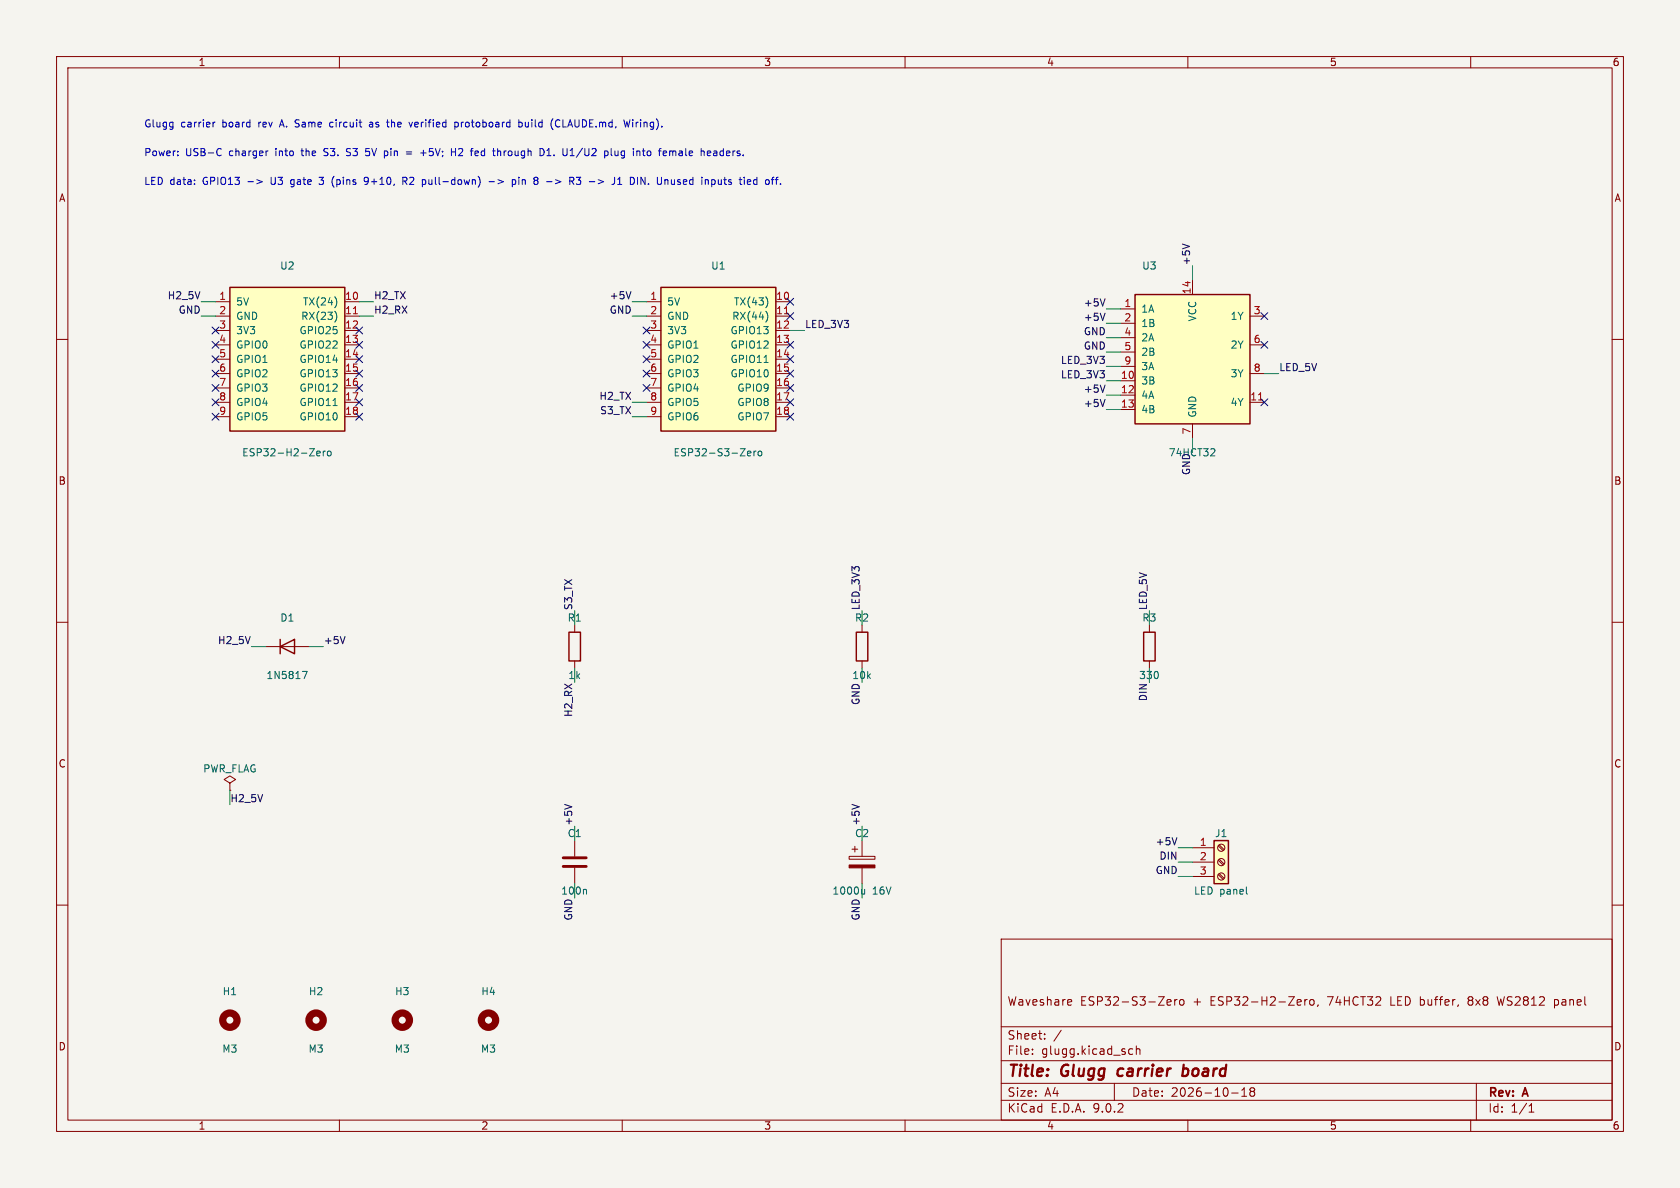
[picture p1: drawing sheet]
(kicad_sch (version 20250114) (generator "eeschema") (generator_version "9.0") (paper "A4")
(title_block (title "Glugg carrier board") (date "2026-10-18") (rev "A") (comment 1 "Waveshare ESP32-S3-Zero + ESP32-H2-Zero, 74HCT32 LED buffer, 8x8 WS2812 panel"))
(lib_symbols
(symbol "glugg:ESP32-S3-Zero" (pin_names (offset 1.016)) (exclude_from_sim no) (in_bom yes) (on_board yes)
 (property "Reference" "U" (at 0 15.24 0) (effects (font (size 1.27 1.27))))
 (property "Value" "ESP32-S3-Zero" (at 0 -15.24 0) (effects (font (size 1.27 1.27))))
 (property "Footprint" "glugg:Waveshare_Zero_Socketed" (at 0 0 0) (effects (font (size 1.27 1.27)) (hide yes)))
 (property "Datasheet" "https://www.waveshare.com/wiki/ESP32-S3-Zero" (at 0 0 0) (effects (font (size 1.27 1.27)) (hide yes)))
 (property "Description" "Waveshare ESP32-S3-Zero-N8R8; pins numbered from the USB-C end, left column 1-9, right 10-18" (at 0 0 0) (effects (font (size 1.27 1.27)) (hide yes)))
 (symbol "ESP32-S3-Zero_0_1" (rectangle (start -10.16 12.7) (end 10.16 -12.7) (stroke (width 0.254) (type default)) (fill (type background))))
 (symbol "ESP32-S3-Zero_1_1" (pin power_out line (at -12.7 10.16 0) (length 2.54) (name "5V" (effects (font (size 1.27 1.27)))) (number "1" (effects (font (size 1.27 1.27))))) (pin power_out line (at -12.7 7.62 0) (length 2.54) (name "GND" (effects (font (size 1.27 1.27)))) (number "2" (effects (font (size 1.27 1.27))))) (pin power_out line (at -12.7 5.08 0) (length 2.54) (name "3V3" (effects (font (size 1.27 1.27)))) (number "3" (effects (font (size 1.27 1.27))))) (pin bidirectional line (at -12.7 2.54 0) (length 2.54) (name "GPIO1" (effects (font (size 1.27 1.27)))) (number "4" (effects (font (size 1.27 1.27))))) (pin bidirectional line (at -12.7 0 0) (length 2.54) (name "GPIO2" (effects (font (size 1.27 1.27)))) (number "5" (effects (font (size 1.27 1.27))))) (pin bidirectional line (at -12.7 -2.54 0) (length 2.54) (name "GPIO3" (effects (font (size 1.27 1.27)))) (number "6" (effects (font (size 1.27 1.27))))) (pin bidirectional line (at -12.7 -5.08 0) (length 2.54) (name "GPIO4" (effects (font (size 1.27 1.27)))) (number "7" (effects (font (size 1.27 1.27))))) (pin bidirectional line (at -12.7 -7.62 0) (length 2.54) (name "GPIO5" (effects (font (size 1.27 1.27)))) (number "8" (effects (font (size 1.27 1.27))))) (pin bidirectional line (at -12.7 -10.16 0) (length 2.54) (name "GPIO6" (effects (font (size 1.27 1.27)))) (number "9" (effects (font (size 1.27 1.27))))) (pin bidirectional line (at 12.7 10.16 180) (length 2.54) (name "TX(43)" (effects (font (size 1.27 1.27)))) (number "10" (effects (font (size 1.27 1.27))))) (pin bidirectional line (at 12.7 7.62 180) (length 2.54) (name "RX(44)" (effects (font (size 1.27 1.27)))) (number "11" (effects (font (size 1.27 1.27))))) (pin bidirectional line (at 12.7 5.08 180) (length 2.54) (name "GPIO13" (effects (font (size 1.27 1.27)))) (number "12" (effects (font (size 1.27 1.27))))) (pin bidirectional line (at 12.7 2.54 180) (length 2.54) (name "GPIO12" (effects (font (size 1.27 1.27)))) (number "13" (effects (font (size 1.27 1.27))))) (pin bidirectional line (at 12.7 0 180) (length 2.54) (name "GPIO11" (effects (font (size 1.27 1.27)))) (number "14" (effects (font (size 1.27 1.27))))) (pin bidirectional line (at 12.7 -2.54 180) (length 2.54) (name "GPIO10" (effects (font (size 1.27 1.27)))) (number "15" (effects (font (size 1.27 1.27))))) (pin bidirectional line (at 12.7 -5.08 180) (length 2.54) (name "GPIO9" (effects (font (size 1.27 1.27)))) (number "16" (effects (font (size 1.27 1.27))))) (pin bidirectional line (at 12.7 -7.62 180) (length 2.54) (name "GPIO8" (effects (font (size 1.27 1.27)))) (number "17" (effects (font (size 1.27 1.27))))) (pin bidirectional line (at 12.7 -10.16 180) (length 2.54) (name "GPIO7" (effects (font (size 1.27 1.27)))) (number "18" (effects (font (size 1.27 1.27)))))))
(symbol "glugg:ESP32-H2-Zero" (pin_names (offset 1.016)) (exclude_from_sim no) (in_bom yes) (on_board yes)
 (property "Reference" "U" (at 0 15.24 0) (effects (font (size 1.27 1.27))))
 (property "Value" "ESP32-H2-Zero" (at 0 -15.24 0) (effects (font (size 1.27 1.27))))
 (property "Footprint" "glugg:Waveshare_Zero_Socketed" (at 0 0 0) (effects (font (size 1.27 1.27)) (hide yes)))
 (property "Datasheet" "https://www.waveshare.com/wiki/ESP32-H2-Zero" (at 0 0 0) (effects (font (size 1.27 1.27)) (hide yes)))
 (property "Description" "Waveshare ESP32-H2-Zero; pins numbered from the USB-C end, left column 1-9, right 10-18" (at 0 0 0) (effects (font (size 1.27 1.27)) (hide yes)))
 (symbol "ESP32-H2-Zero_0_1" (rectangle (start -10.16 12.7) (end 10.16 -12.7) (stroke (width 0.254) (type default)) (fill (type background))))
 (symbol "ESP32-H2-Zero_1_1" (pin power_in line (at -12.7 10.16 0) (length 2.54) (name "5V" (effects (font (size 1.27 1.27)))) (number "1" (effects (font (size 1.27 1.27))))) (pin power_in line (at -12.7 7.62 0) (length 2.54) (name "GND" (effects (font (size 1.27 1.27)))) (number "2" (effects (font (size 1.27 1.27))))) (pin power_out line (at -12.7 5.08 0) (length 2.54) (name "3V3" (effects (font (size 1.27 1.27)))) (number "3" (effects (font (size 1.27 1.27))))) (pin bidirectional line (at -12.7 2.54 0) (length 2.54) (name "GPIO0" (effects (font (size 1.27 1.27)))) (number "4" (effects (font (size 1.27 1.27))))) (pin bidirectional line (at -12.7 0 0) (length 2.54) (name "GPIO1" (effects (font (size 1.27 1.27)))) (number "5" (effects (font (size 1.27 1.27))))) (pin bidirectional line (at -12.7 -2.54 0) (length 2.54) (name "GPIO2" (effects (font (size 1.27 1.27)))) (number "6" (effects (font (size 1.27 1.27))))) (pin bidirectional line (at -12.7 -5.08 0) (length 2.54) (name "GPIO3" (effects (font (size 1.27 1.27)))) (number "7" (effects (font (size 1.27 1.27))))) (pin bidirectional line (at -12.7 -7.62 0) (length 2.54) (name "GPIO4" (effects (font (size 1.27 1.27)))) (number "8" (effects (font (size 1.27 1.27))))) (pin bidirectional line (at -12.7 -10.16 0) (length 2.54) (name "GPIO5" (effects (font (size 1.27 1.27)))) (number "9" (effects (font (size 1.27 1.27))))) (pin bidirectional line (at 12.7 10.16 180) (length 2.54) (name "TX(24)" (effects (font (size 1.27 1.27)))) (number "10" (effects (font (size 1.27 1.27))))) (pin bidirectional line (at 12.7 7.62 180) (length 2.54) (name "RX(23)" (effects (font (size 1.27 1.27)))) (number "11" (effects (font (size 1.27 1.27))))) (pin bidirectional line (at 12.7 5.08 180) (length 2.54) (name "GPIO25" (effects (font (size 1.27 1.27)))) (number "12" (effects (font (size 1.27 1.27))))) (pin bidirectional line (at 12.7 2.54 180) (length 2.54) (name "GPIO22" (effects (font (size 1.27 1.27)))) (number "13" (effects (font (size 1.27 1.27))))) (pin bidirectional line (at 12.7 0 180) (length 2.54) (name "GPIO14" (effects (font (size 1.27 1.27)))) (number "14" (effects (font (size 1.27 1.27))))) (pin bidirectional line (at 12.7 -2.54 180) (length 2.54) (name "GPIO13" (effects (font (size 1.27 1.27)))) (number "15" (effects (font (size 1.27 1.27))))) (pin bidirectional line (at 12.7 -5.08 180) (length 2.54) (name "GPIO12" (effects (font (size 1.27 1.27)))) (number "16" (effects (font (size 1.27 1.27))))) (pin bidirectional line (at 12.7 -7.62 180) (length 2.54) (name "GPIO11" (effects (font (size 1.27 1.27)))) (number "17" (effects (font (size 1.27 1.27))))) (pin bidirectional line (at 12.7 -10.16 180) (length 2.54) (name "GPIO10" (effects (font (size 1.27 1.27)))) (number "18" (effects (font (size 1.27 1.27)))))))
(symbol "glugg:74HCT32" (pin_names (offset 1.016)) (exclude_from_sim no) (in_bom yes) (on_board yes)
 (property "Reference" "U" (at 2.54 15.24 0) (effects (font (size 1.27 1.27))))
 (property "Value" "74HCT32" (at 2.54 -15.24 0) (effects (font (size 1.27 1.27))))
 (property "Footprint" "Package_DIP:DIP-14_W7.62mm_Socket" (at 0 0 0) (effects (font (size 1.27 1.27)) (hide yes)))
 (property "Datasheet" "https://www.ti.com/lit/ds/symlink/sn74hct32.pdf" (at 0 0 0) (effects (font (size 1.27 1.27)) (hide yes)))
 (property "Description" "Quad 2-input OR gate, TTL-level inputs (reads 3.3 V as high at 5 V)" (at 0 0 0) (effects (font (size 1.27 1.27)) (hide yes)))
 (symbol "74HCT32_0_1" (rectangle (start -10.16 11.43) (end 10.16 -11.43) (stroke (width 0.254) (type default)) (fill (type background))))
 (symbol "74HCT32_1_1" (pin input line (at -12.7 8.89 0) (length 2.54) (name "1A" (effects (font (size 1.27 1.27)))) (number "1" (effects (font (size 1.27 1.27))))) (pin input line (at -12.7 6.35 0) (length 2.54) (name "1B" (effects (font (size 1.27 1.27)))) (number "2" (effects (font (size 1.27 1.27))))) (pin input line (at -12.7 3.81 0) (length 2.54) (name "2A" (effects (font (size 1.27 1.27)))) (number "4" (effects (font (size 1.27 1.27))))) (pin input line (at -12.7 1.27 0) (length 2.54) (name "2B" (effects (font (size 1.27 1.27)))) (number "5" (effects (font (size 1.27 1.27))))) (pin input line (at -12.7 -1.27 0) (length 2.54) (name "3A" (effects (font (size 1.27 1.27)))) (number "9" (effects (font (size 1.27 1.27))))) (pin input line (at -12.7 -3.81 0) (length 2.54) (name "3B" (effects (font (size 1.27 1.27)))) (number "10" (effects (font (size 1.27 1.27))))) (pin input line (at -12.7 -6.35 0) (length 2.54) (name "4A" (effects (font (size 1.27 1.27)))) (number "12" (effects (font (size 1.27 1.27))))) (pin input line (at -12.7 -8.89 0) (length 2.54) (name "4B" (effects (font (size 1.27 1.27)))) (number "13" (effects (font (size 1.27 1.27))))) (pin output line (at 12.7 7.62 180) (length 2.54) (name "1Y" (effects (font (size 1.27 1.27)))) (number "3" (effects (font (size 1.27 1.27))))) (pin output line (at 12.7 2.54 180) (length 2.54) (name "2Y" (effects (font (size 1.27 1.27)))) (number "6" (effects (font (size 1.27 1.27))))) (pin output line (at 12.7 -2.54 180) (length 2.54) (name "3Y" (effects (font (size 1.27 1.27)))) (number "8" (effects (font (size 1.27 1.27))))) (pin output line (at 12.7 -7.62 180) (length 2.54) (name "4Y" (effects (font (size 1.27 1.27)))) (number "11" (effects (font (size 1.27 1.27))))) (pin power_in line (at 0 13.97 270) (length 2.54) (name "VCC" (effects (font (size 1.27 1.27)))) (number "14" (effects (font (size 1.27 1.27))))) (pin power_in line (at 0 -13.97 90) (length 2.54) (name "GND" (effects (font (size 1.27 1.27)))) (number "7" (effects (font (size 1.27 1.27)))))))
(symbol "Device:D"
  (pin_numbers (hide yes))
  (pin_names
   (offset 1.016) (hide yes))
  (exclude_from_sim no)
  (in_bom yes)
  (on_board yes)
  (property "Reference" "D" (at 0 2.54 0) (effects (font (size 1.27 1.27))))
  (property "Value" "D" (at 0 -2.54 0) (effects (font (size 1.27 1.27))))
  (property "Footprint" "" (at 0 0 0) (effects (font (size 1.27 1.27)) (hide yes)))
  (property "Datasheet" "~" (at 0 0 0) (effects (font (size 1.27 1.27)) (hide yes)))
  (property "Description" "Diode" (at 0 0 0) (effects (font (size 1.27 1.27)) (hide yes)))
  (property "Sim.Device" "D" (at 0 0 0) (effects (font (size 1.27 1.27)) (hide yes)))
  (property "Sim.Pins" "1=K 2=A" (at 0 0 0) (effects (font (size 1.27 1.27)) (hide yes)))
  (symbol "D_0_1"
   (polyline (pts (xy -1.27 1.27) (xy -1.27 -1.27)) (stroke (width 0.254) (type default)) (fill (type none)))
   (polyline (pts (xy 1.27 1.27) (xy 1.27 -1.27) (xy -1.27 0) (xy 1.27 1.27)) (stroke (width 0.254) (type default)) (fill (type none)))
   (polyline (pts (xy 1.27 0) (xy -1.27 0)) (stroke (width 0) (type default)) (fill (type none))))
  (symbol "D_1_1"
   (pin passive line (at -3.81 0 0) (length 2.54) (name "K" (effects (font (size 1.27 1.27)))) (number "1" (effects (font (size 1.27 1.27)))))
   (pin passive line (at 3.81 0 180) (length 2.54) (name "A" (effects (font (size 1.27 1.27)))) (number "2" (effects (font (size 1.27 1.27))))))
  (embedded_fonts no))
(symbol "Device:R"
  (pin_numbers (hide yes))
  (pin_names
   (offset 0))
  (exclude_from_sim no)
  (in_bom yes)
  (on_board yes)
  (property "Reference" "R" (at 2.032 0 90) (effects (font (size 1.27 1.27))))
  (property "Value" "R" (at 0 0 90) (effects (font (size 1.27 1.27))))
  (property "Footprint" "" (at -1.778 0 90) (effects (font (size 1.27 1.27)) (hide yes)))
  (property "Datasheet" "~" (at 0 0 0) (effects (font (size 1.27 1.27)) (hide yes)))
  (property "Description" "Resistor" (at 0 0 0) (effects (font (size 1.27 1.27)) (hide yes)))
  (symbol "R_0_1"
   (rectangle (start -1.016 -2.54) (end 1.016 2.54) (stroke (width 0.254) (type default)) (fill (type none))))
  (symbol "R_1_1"
   (pin passive line (at 0 3.81 270) (length 1.27) (name "~" (effects (font (size 1.27 1.27)))) (number "1" (effects (font (size 1.27 1.27)))))
   (pin passive line (at 0 -3.81 90) (length 1.27) (name "~" (effects (font (size 1.27 1.27)))) (number "2" (effects (font (size 1.27 1.27))))))
  (embedded_fonts no))
(symbol "Device:C"
  (pin_numbers (hide yes))
  (pin_names
   (offset 0.254))
  (exclude_from_sim no)
  (in_bom yes)
  (on_board yes)
  (property "Reference" "C" (at 0.635 2.54 0) (effects (font (size 1.27 1.27)) (justify left)))
  (property "Value" "C" (at 0.635 -2.54 0) (effects (font (size 1.27 1.27)) (justify left)))
  (property "Footprint" "" (at 0.9652 -3.81 0) (effects (font (size 1.27 1.27)) (hide yes)))
  (property "Datasheet" "~" (at 0 0 0) (effects (font (size 1.27 1.27)) (hide yes)))
  (property "Description" "Unpolarized capacitor" (at 0 0 0) (effects (font (size 1.27 1.27)) (hide yes)))
  (symbol "C_0_1"
   (polyline (pts (xy -2.032 0.762) (xy 2.032 0.762)) (stroke (width 0.508) (type default)) (fill (type none)))
   (polyline (pts (xy -2.032 -0.762) (xy 2.032 -0.762)) (stroke (width 0.508) (type default)) (fill (type none))))
  (symbol "C_1_1"
   (pin passive line (at 0 3.81 270) (length 2.794) (name "~" (effects (font (size 1.27 1.27)))) (number "1" (effects (font (size 1.27 1.27)))))
   (pin passive line (at 0 -3.81 90) (length 2.794) (name "~" (effects (font (size 1.27 1.27)))) (number "2" (effects (font (size 1.27 1.27))))))
  (embedded_fonts no))
(symbol "Device:C_Polarized"
  (pin_numbers (hide yes))
  (pin_names
   (offset 0.254))
  (exclude_from_sim no)
  (in_bom yes)
  (on_board yes)
  (property "Reference" "C" (at 0.635 2.54 0) (effects (font (size 1.27 1.27)) (justify left)))
  (property "Value" "C_Polarized" (at 0.635 -2.54 0) (effects (font (size 1.27 1.27)) (justify left)))
  (property "Footprint" "" (at 0.9652 -3.81 0) (effects (font (size 1.27 1.27)) (hide yes)))
  (property "Datasheet" "~" (at 0 0 0) (effects (font (size 1.27 1.27)) (hide yes)))
  (property "Description" "Polarized capacitor" (at 0 0 0) (effects (font (size 1.27 1.27)) (hide yes)))
  (symbol "C_Polarized_0_1"
   (rectangle (start -2.286 0.508) (end 2.286 1.016) (stroke (width 0) (type default)) (fill (type none)))
   (polyline (pts (xy -1.778 2.286) (xy -0.762 2.286)) (stroke (width 0) (type default)) (fill (type none)))
   (polyline (pts (xy -1.27 2.794) (xy -1.27 1.778)) (stroke (width 0) (type default)) (fill (type none)))
   (rectangle (start 2.286 -0.508) (end -2.286 -1.016) (stroke (width 0) (type default)) (fill (type outline))))
  (symbol "C_Polarized_1_1"
   (pin passive line (at 0 3.81 270) (length 2.794) (name "~" (effects (font (size 1.27 1.27)))) (number "1" (effects (font (size 1.27 1.27)))))
   (pin passive line (at 0 -3.81 90) (length 2.794) (name "~" (effects (font (size 1.27 1.27)))) (number "2" (effects (font (size 1.27 1.27))))))
  (embedded_fonts no))
(symbol "Connector:Screw_Terminal_01x03"
  (pin_names
   (offset 1.016) (hide yes))
  (exclude_from_sim no)
  (in_bom yes)
  (on_board yes)
  (property "Reference" "J" (at 0 5.08 0) (effects (font (size 1.27 1.27))))
  (property "Value" "Screw_Terminal_01x03" (at 0 -5.08 0) (effects (font (size 1.27 1.27))))
  (property "Footprint" "" (at 0 0 0) (effects (font (size 1.27 1.27)) (hide yes)))
  (property "Datasheet" "~" (at 0 0 0) (effects (font (size 1.27 1.27)) (hide yes)))
  (property "Description" "Generic screw terminal, single row, 01x03, script generated (kicad-library-utils/schlib/autogen/connector/)" (at 0 0 0) (effects (font (size 1.27 1.27)) (hide yes)))
  (symbol "Screw_Terminal_01x03_1_1"
   (rectangle (start -1.27 3.81) (end 1.27 -3.81) (stroke (width 0.254) (type default)) (fill (type background)))
   (polyline (pts (xy -0.5334 2.8702) (xy 0.3302 2.032)) (stroke (width 0.1524) (type default)) (fill (type none)))
   (polyline (pts (xy -0.5334 0.3302) (xy 0.3302 -0.508)) (stroke (width 0.1524) (type default)) (fill (type none)))
   (polyline (pts (xy -0.5334 -2.2098) (xy 0.3302 -3.048)) (stroke (width 0.1524) (type default)) (fill (type none)))
   (polyline (pts (xy -0.3556 3.048) (xy 0.508 2.2098)) (stroke (width 0.1524) (type default)) (fill (type none)))
   (polyline (pts (xy -0.3556 0.508) (xy 0.508 -0.3302)) (stroke (width 0.1524) (type default)) (fill (type none)))
   (polyline (pts (xy -0.3556 -2.032) (xy 0.508 -2.8702)) (stroke (width 0.1524) (type default)) (fill (type none)))
   (circle (center 0 2.54) (radius 0.635) (stroke (width 0.1524) (type default)) (fill (type none)))
   (circle (center 0 0) (radius 0.635) (stroke (width 0.1524) (type default)) (fill (type none)))
   (circle (center 0 -2.54) (radius 0.635) (stroke (width 0.1524) (type default)) (fill (type none)))
   (pin passive line (at -5.08 2.54 0) (length 3.81) (name "Pin_1" (effects (font (size 1.27 1.27)))) (number "1" (effects (font (size 1.27 1.27)))))
   (pin passive line (at -5.08 0 0) (length 3.81) (name "Pin_2" (effects (font (size 1.27 1.27)))) (number "2" (effects (font (size 1.27 1.27)))))
   (pin passive line (at -5.08 -2.54 0) (length 3.81) (name "Pin_3" (effects (font (size 1.27 1.27)))) (number "3" (effects (font (size 1.27 1.27))))))
  (embedded_fonts no))
(symbol "Mechanical:MountingHole"
  (pin_names
   (offset 1.016))
  (exclude_from_sim no)
  (in_bom no)
  (on_board yes)
  (property "Reference" "H" (at 0 5.08 0) (effects (font (size 1.27 1.27))))
  (property "Value" "MountingHole" (at 0 3.175 0) (effects (font (size 1.27 1.27))))
  (property "Footprint" "" (at 0 0 0) (effects (font (size 1.27 1.27)) (hide yes)))
  (property "Datasheet" "~" (at 0 0 0) (effects (font (size 1.27 1.27)) (hide yes)))
  (property "Description" "Mounting Hole without connection" (at 0 0 0) (effects (font (size 1.27 1.27)) (hide yes)))
  (symbol "MountingHole_0_1"
   (circle (center 0 0) (radius 1.27) (stroke (width 1.27) (type default)) (fill (type none))))
  (embedded_fonts no))
(symbol "power:PWR_FLAG"
  (power)
  (pin_numbers (hide yes))
  (pin_names
   (offset 0) (hide yes))
  (exclude_from_sim no)
  (in_bom yes)
  (on_board yes)
  (property "Reference" "#FLG" (at 0 1.905 0) (effects (font (size 1.27 1.27)) (hide yes)))
  (property "Value" "PWR_FLAG" (at 0 3.81 0) (effects (font (size 1.27 1.27))))
  (property "Footprint" "" (at 0 0 0) (effects (font (size 1.27 1.27)) (hide yes)))
  (property "Datasheet" "~" (at 0 0 0) (effects (font (size 1.27 1.27)) (hide yes)))
  (property "Description" "Special symbol for telling ERC where power comes from" (at 0 0 0) (effects (font (size 1.27 1.27)) (hide yes)))
  (symbol "PWR_FLAG_0_0"
   (pin power_out line (at 0 0 90) (length 0) (name "~" (effects (font (size 1.27 1.27)))) (number "1" (effects (font (size 1.27 1.27))))))
  (symbol "PWR_FLAG_0_1"
   (polyline (pts (xy 0 0) (xy 0 1.27) (xy -1.016 1.905) (xy 0 2.54) (xy 1.016 1.905) (xy 0 1.27)) (stroke (width 0) (type default)) (fill (type none))))
  (embedded_fonts no)))
(symbol (lib_id "glugg:ESP32-S3-Zero") (at 127 63.5 0) (unit 1) (exclude_from_sim no) (in_bom yes) (on_board yes) (dnp no)
(property "Reference" "U1" (at 127 46.99 0) (effects (font (size 1.27 1.27))))
(property "Value" "ESP32-S3-Zero" (at 127 80.01 0) (effects (font (size 1.27 1.27))))
(property "Footprint" "glugg:Waveshare_Zero_Socketed" (at 127 63.5 0) (effects (font (size 1.27 1.27)) (hide yes)))
(property "Datasheet" "" (at 127 63.5 0) (effects (font (size 1.27 1.27)) (hide yes)))
(property "Description" "Matter controller, plugs into 2 x 1x9 female headers" (at 127 63.5 0) (effects (font (size 1.27 1.27)) (hide yes)))
(pin "1") (pin "2") (pin "3") (pin "4") (pin "5") (pin "6") (pin "7") (pin "8") (pin "9") (pin "10") (pin "11") (pin "12") (pin "13") (pin "14") (pin "15") (pin "16") (pin "17") (pin "18"))
(wire (pts (xy 114.3 53.34) (xy 111.76 53.34)) (stroke (width 0) (type default)))
(label "+5V" (at 111.76 53.34 180) (effects (font (size 1.27 1.27)) (justify right bottom)))
(wire (pts (xy 114.3 55.88) (xy 111.76 55.88)) (stroke (width 0) (type default)))
(label "GND" (at 111.76 55.88 180) (effects (font (size 1.27 1.27)) (justify right bottom)))
(no_connect (at 114.3 58.42))
(no_connect (at 114.3 60.96))
(no_connect (at 114.3 63.5))
(no_connect (at 114.3 66.04))
(no_connect (at 114.3 68.58))
(wire (pts (xy 114.3 71.12) (xy 111.76 71.12)) (stroke (width 0) (type default)))
(label "H2_TX" (at 111.76 71.12 180) (effects (font (size 1.27 1.27)) (justify right bottom)))
(wire (pts (xy 114.3 73.66) (xy 111.76 73.66)) (stroke (width 0) (type default)))
(label "S3_TX" (at 111.76 73.66 180) (effects (font (size 1.27 1.27)) (justify right bottom)))
(no_connect (at 139.7 53.34))
(no_connect (at 139.7 55.88))
(wire (pts (xy 139.7 58.42) (xy 142.24 58.42)) (stroke (width 0) (type default)))
(label "LED_3V3" (at 142.24 58.42 0) (effects (font (size 1.27 1.27)) (justify left bottom)))
(no_connect (at 139.7 60.96))
(no_connect (at 139.7 63.5))
(no_connect (at 139.7 66.04))
(no_connect (at 139.7 68.58))
(no_connect (at 139.7 71.12))
(no_connect (at 139.7 73.66))
(symbol (lib_id "glugg:ESP32-H2-Zero") (at 50.8 63.5 0) (unit 1) (exclude_from_sim no) (in_bom yes) (on_board yes) (dnp no)
(property "Reference" "U2" (at 50.8 46.99 0) (effects (font (size 1.27 1.27))))
(property "Value" "ESP32-H2-Zero" (at 50.8 80.01 0) (effects (font (size 1.27 1.27))))
(property "Footprint" "glugg:Waveshare_Zero_Socketed" (at 50.8 63.5 0) (effects (font (size 1.27 1.27)) (hide yes)))
(property "Datasheet" "" (at 50.8 63.5 0) (effects (font (size 1.27 1.27)) (hide yes)))
(property "Description" "Thread radio (ot_rcp), plugs into 2 x 1x9 female headers" (at 50.8 63.5 0) (effects (font (size 1.27 1.27)) (hide yes)))
(pin "1") (pin "2") (pin "3") (pin "4") (pin "5") (pin "6") (pin "7") (pin "8") (pin "9") (pin "10") (pin "11") (pin "12") (pin "13") (pin "14") (pin "15") (pin "16") (pin "17") (pin "18"))
(wire (pts (xy 38.1 53.34) (xy 35.56 53.34)) (stroke (width 0) (type default)))
(label "H2_5V" (at 35.56 53.34 180) (effects (font (size 1.27 1.27)) (justify right bottom)))
(wire (pts (xy 38.1 55.88) (xy 35.56 55.88)) (stroke (width 0) (type default)))
(label "GND" (at 35.56 55.88 180) (effects (font (size 1.27 1.27)) (justify right bottom)))
(no_connect (at 38.1 58.42))
(no_connect (at 38.1 60.96))
(no_connect (at 38.1 63.5))
(no_connect (at 38.1 66.04))
(no_connect (at 38.1 68.58))
(no_connect (at 38.1 71.12))
(no_connect (at 38.1 73.66))
(wire (pts (xy 63.5 53.34) (xy 66.04 53.34)) (stroke (width 0) (type default)))
(label "H2_TX" (at 66.04 53.34 0) (effects (font (size 1.27 1.27)) (justify left bottom)))
(wire (pts (xy 63.5 55.88) (xy 66.04 55.88)) (stroke (width 0) (type default)))
(label "H2_RX" (at 66.04 55.88 0) (effects (font (size 1.27 1.27)) (justify left bottom)))
(no_connect (at 63.5 58.42))
(no_connect (at 63.5 60.96))
(no_connect (at 63.5 63.5))
(no_connect (at 63.5 66.04))
(no_connect (at 63.5 68.58))
(no_connect (at 63.5 71.12))
(no_connect (at 63.5 73.66))
(symbol (lib_id "glugg:74HCT32") (at 210.82 63.5 0) (unit 1) (exclude_from_sim no) (in_bom yes) (on_board yes) (dnp no)
(property "Reference" "U3" (at 203.2 46.99 0) (effects (font (size 1.27 1.27))))
(property "Value" "74HCT32" (at 210.82 80.01 0) (effects (font (size 1.27 1.27))))
(property "Footprint" "Package_DIP:DIP-14_W7.62mm_Socket" (at 210.82 63.5 0) (effects (font (size 1.27 1.27)) (hide yes)))
(property "Datasheet" "" (at 210.82 63.5 0) (effects (font (size 1.27 1.27)) (hide yes)))
(property "Description" "Quad OR gate; gate 3 buffers the LED data to 5 V. In a DIP socket." (at 210.82 63.5 0) (effects (font (size 1.27 1.27)) (hide yes)))
(pin "1") (pin "2") (pin "4") (pin "5") (pin "9") (pin "10") (pin "12") (pin "13") (pin "3") (pin "6") (pin "8") (pin "11") (pin "14") (pin "7"))
(wire (pts (xy 198.12 54.61) (xy 195.58 54.61)) (stroke (width 0) (type default)))
(label "+5V" (at 195.58 54.61 180) (effects (font (size 1.27 1.27)) (justify right bottom)))
(wire (pts (xy 198.12 57.15) (xy 195.58 57.15)) (stroke (width 0) (type default)))
(label "+5V" (at 195.58 57.15 180) (effects (font (size 1.27 1.27)) (justify right bottom)))
(wire (pts (xy 198.12 59.69) (xy 195.58 59.69)) (stroke (width 0) (type default)))
(label "GND" (at 195.58 59.69 180) (effects (font (size 1.27 1.27)) (justify right bottom)))
(wire (pts (xy 198.12 62.23) (xy 195.58 62.23)) (stroke (width 0) (type default)))
(label "GND" (at 195.58 62.23 180) (effects (font (size 1.27 1.27)) (justify right bottom)))
(wire (pts (xy 198.12 64.77) (xy 195.58 64.77)) (stroke (width 0) (type default)))
(label "LED_3V3" (at 195.58 64.77 180) (effects (font (size 1.27 1.27)) (justify right bottom)))
(wire (pts (xy 198.12 67.31) (xy 195.58 67.31)) (stroke (width 0) (type default)))
(label "LED_3V3" (at 195.58 67.31 180) (effects (font (size 1.27 1.27)) (justify right bottom)))
(wire (pts (xy 198.12 69.85) (xy 195.58 69.85)) (stroke (width 0) (type default)))
(label "+5V" (at 195.58 69.85 180) (effects (font (size 1.27 1.27)) (justify right bottom)))
(wire (pts (xy 198.12 72.39) (xy 195.58 72.39)) (stroke (width 0) (type default)))
(label "+5V" (at 195.58 72.39 180) (effects (font (size 1.27 1.27)) (justify right bottom)))
(no_connect (at 223.52 55.88))
(no_connect (at 223.52 60.96))
(wire (pts (xy 223.52 66.04) (xy 226.06 66.04)) (stroke (width 0) (type default)))
(label "LED_5V" (at 226.06 66.04 0) (effects (font (size 1.27 1.27)) (justify left bottom)))
(no_connect (at 223.52 71.12))
(wire (pts (xy 210.82 49.53) (xy 210.82 46.99)) (stroke (width 0) (type default)))
(label "+5V" (at 210.82 46.99 90) (effects (font (size 1.27 1.27)) (justify left bottom)))
(wire (pts (xy 210.82 77.47) (xy 210.82 80.01)) (stroke (width 0) (type default)))
(label "GND" (at 210.82 80.01 270) (effects (font (size 1.27 1.27)) (justify right bottom)))
(symbol (lib_id "Device:D") (at 50.8 114.3 0) (unit 1) (exclude_from_sim no) (in_bom yes) (on_board yes) (dnp no)
(property "Reference" "D1" (at 50.8 109.22 0) (effects (font (size 1.27 1.27))))
(property "Value" "1N5817" (at 50.8 119.38 0) (effects (font (size 1.27 1.27))))
(property "Footprint" "Diode_THT:D_DO-41_SOD81_P10.16mm_Horizontal" (at 50.8 114.3 0) (effects (font (size 1.27 1.27)) (hide yes)))
(property "Datasheet" "" (at 50.8 114.3 0) (effects (font (size 1.27 1.27)) (hide yes)))
(property "Description" "S3 5V -> H2 5V, keeps the two USB ports apart" (at 50.8 114.3 0) (effects (font (size 1.27 1.27)) (hide yes)))
(pin "1") (pin "2"))
(wire (pts (xy 46.99 114.3) (xy 44.45 114.3)) (stroke (width 0) (type default)))
(label "H2_5V" (at 44.45 114.3 180) (effects (font (size 1.27 1.27)) (justify right bottom)))
(wire (pts (xy 54.61 114.3) (xy 57.15 114.3)) (stroke (width 0) (type default)))
(label "+5V" (at 57.15 114.3 0) (effects (font (size 1.27 1.27)) (justify left bottom)))
(symbol (lib_id "Device:R") (at 101.6 114.3 0) (unit 1) (exclude_from_sim no) (in_bom yes) (on_board yes) (dnp no)
(property "Reference" "R1" (at 101.6 109.22 0) (effects (font (size 1.27 1.27))))
(property "Value" "1k" (at 101.6 119.38 0) (effects (font (size 1.27 1.27))))
(property "Footprint" "Resistor_THT:R_Axial_DIN0207_L6.3mm_D2.5mm_P10.16mm_Horizontal" (at 101.6 114.3 0) (effects (font (size 1.27 1.27)) (hide yes)))
(property "Datasheet" "" (at 101.6 114.3 0) (effects (font (size 1.27 1.27)) (hide yes)))
(property "Description" "S3 TX -> H2 RX series resistor" (at 101.6 114.3 0) (effects (font (size 1.27 1.27)) (hide yes)))
(pin "1") (pin "2"))
(wire (pts (xy 101.6 110.49) (xy 101.6 107.95)) (stroke (width 0) (type default)))
(label "S3_TX" (at 101.6 107.95 90) (effects (font (size 1.27 1.27)) (justify left bottom)))
(wire (pts (xy 101.6 118.11) (xy 101.6 120.65)) (stroke (width 0) (type default)))
(label "H2_RX" (at 101.6 120.65 270) (effects (font (size 1.27 1.27)) (justify right bottom)))
(symbol (lib_id "Device:R") (at 152.4 114.3 0) (unit 1) (exclude_from_sim no) (in_bom yes) (on_board yes) (dnp no)
(property "Reference" "R2" (at 152.4 109.22 0) (effects (font (size 1.27 1.27))))
(property "Value" "10k" (at 152.4 119.38 0) (effects (font (size 1.27 1.27))))
(property "Footprint" "Resistor_THT:R_Axial_DIN0207_L6.3mm_D2.5mm_P10.16mm_Horizontal" (at 152.4 114.3 0) (effects (font (size 1.27 1.27)) (hide yes)))
(property "Datasheet" "" (at 152.4 114.3 0) (effects (font (size 1.27 1.27)) (hide yes)))
(property "Description" "Pull-down on GPIO13 while the S3 boots" (at 152.4 114.3 0) (effects (font (size 1.27 1.27)) (hide yes)))
(pin "1") (pin "2"))
(wire (pts (xy 152.4 110.49) (xy 152.4 107.95)) (stroke (width 0) (type default)))
(label "LED_3V3" (at 152.4 107.95 90) (effects (font (size 1.27 1.27)) (justify left bottom)))
(wire (pts (xy 152.4 118.11) (xy 152.4 120.65)) (stroke (width 0) (type default)))
(label "GND" (at 152.4 120.65 270) (effects (font (size 1.27 1.27)) (justify right bottom)))
(symbol (lib_id "Device:R") (at 203.2 114.3 0) (unit 1) (exclude_from_sim no) (in_bom yes) (on_board yes) (dnp no)
(property "Reference" "R3" (at 203.2 109.22 0) (effects (font (size 1.27 1.27))))
(property "Value" "330" (at 203.2 119.38 0) (effects (font (size 1.27 1.27))))
(property "Footprint" "Resistor_THT:R_Axial_DIN0207_L6.3mm_D2.5mm_P7.62mm_Horizontal" (at 203.2 114.3 0) (effects (font (size 1.27 1.27)) (hide yes)))
(property "Datasheet" "" (at 203.2 114.3 0) (effects (font (size 1.27 1.27)) (hide yes)))
(property "Description" "In series with the LED data" (at 203.2 114.3 0) (effects (font (size 1.27 1.27)) (hide yes)))
(pin "1") (pin "2"))
(wire (pts (xy 203.2 110.49) (xy 203.2 107.95)) (stroke (width 0) (type default)))
(label "LED_5V" (at 203.2 107.95 90) (effects (font (size 1.27 1.27)) (justify left bottom)))
(wire (pts (xy 203.2 118.11) (xy 203.2 120.65)) (stroke (width 0) (type default)))
(label "DIN" (at 203.2 120.65 270) (effects (font (size 1.27 1.27)) (justify right bottom)))
(symbol (lib_id "Device:C") (at 101.6 152.4 0) (unit 1) (exclude_from_sim no) (in_bom yes) (on_board yes) (dnp no)
(property "Reference" "C1" (at 101.6 147.32 0) (effects (font (size 1.27 1.27))))
(property "Value" "100n" (at 101.6 157.48 0) (effects (font (size 1.27 1.27))))
(property "Footprint" "Capacitor_THT:C_Disc_D5.0mm_W2.5mm_P5.00mm" (at 101.6 152.4 0) (effects (font (size 1.27 1.27)) (hide yes)))
(property "Datasheet" "" (at 101.6 152.4 0) (effects (font (size 1.27 1.27)) (hide yes)))
(property "Description" "Decoupling at the 74HCT32" (at 101.6 152.4 0) (effects (font (size 1.27 1.27)) (hide yes)))
(pin "1") (pin "2"))
(wire (pts (xy 101.6 148.59) (xy 101.6 146.05)) (stroke (width 0) (type default)))
(label "+5V" (at 101.6 146.05 90) (effects (font (size 1.27 1.27)) (justify left bottom)))
(wire (pts (xy 101.6 156.21) (xy 101.6 158.75)) (stroke (width 0) (type default)))
(label "GND" (at 101.6 158.75 270) (effects (font (size 1.27 1.27)) (justify right bottom)))
(symbol (lib_id "Device:C_Polarized") (at 152.4 152.4 0) (unit 1) (exclude_from_sim no) (in_bom yes) (on_board yes) (dnp no)
(property "Reference" "C2" (at 152.4 147.32 0) (effects (font (size 1.27 1.27))))
(property "Value" "1000u 16V" (at 152.4 157.48 0) (effects (font (size 1.27 1.27))))
(property "Footprint" "Capacitor_THT:CP_Radial_D10.0mm_P5.00mm" (at 152.4 152.4 0) (effects (font (size 1.27 1.27)) (hide yes)))
(property "Datasheet" "" (at 152.4 152.4 0) (effects (font (size 1.27 1.27)) (hide yes)))
(property "Description" "Across the LED panel's power" (at 152.4 152.4 0) (effects (font (size 1.27 1.27)) (hide yes)))
(pin "1") (pin "2"))
(wire (pts (xy 152.4 148.59) (xy 152.4 146.05)) (stroke (width 0) (type default)))
(label "+5V" (at 152.4 146.05 90) (effects (font (size 1.27 1.27)) (justify left bottom)))
(wire (pts (xy 152.4 156.21) (xy 152.4 158.75)) (stroke (width 0) (type default)))
(label "GND" (at 152.4 158.75 270) (effects (font (size 1.27 1.27)) (justify right bottom)))
(symbol (lib_id "Connector:Screw_Terminal_01x03") (at 215.9 152.4 0) (unit 1) (exclude_from_sim no) (in_bom yes) (on_board yes) (dnp no)
(property "Reference" "J1" (at 215.9 147.32 0) (effects (font (size 1.27 1.27))))
(property "Value" "LED panel" (at 215.9 157.48 0) (effects (font (size 1.27 1.27))))
(property "Footprint" "TerminalBlock_Phoenix:TerminalBlock_Phoenix_MKDS-1,5-3-5.08_1x03_P5.08mm_Horizontal" (at 215.9 152.4 0) (effects (font (size 1.27 1.27)) (hide yes)))
(property "Datasheet" "" (at 215.9 152.4 0) (effects (font (size 1.27 1.27)) (hide yes)))
(property "Description" "1 = 5V, 2 = DIN, 3 = GND" (at 215.9 152.4 0) (effects (font (size 1.27 1.27)) (hide yes)))
(pin "1") (pin "2") (pin "3"))
(wire (pts (xy 210.82 149.86) (xy 208.28 149.86)) (stroke (width 0) (type default)))
(label "+5V" (at 208.28 149.86 180) (effects (font (size 1.27 1.27)) (justify right bottom)))
(wire (pts (xy 210.82 152.4) (xy 208.28 152.4)) (stroke (width 0) (type default)))
(label "DIN" (at 208.28 152.4 180) (effects (font (size 1.27 1.27)) (justify right bottom)))
(wire (pts (xy 210.82 154.94) (xy 208.28 154.94)) (stroke (width 0) (type default)))
(label "GND" (at 208.28 154.94 180) (effects (font (size 1.27 1.27)) (justify right bottom)))
(symbol (lib_id "Mechanical:MountingHole") (at 40.64 180.34 0) (unit 1) (exclude_from_sim no) (in_bom no) (on_board yes) (dnp no)
(property "Reference" "H1" (at 40.64 175.26 0) (effects (font (size 1.27 1.27))))
(property "Value" "M3" (at 40.64 185.42 0) (effects (font (size 1.27 1.27))))
(property "Footprint" "MountingHole:MountingHole_3.2mm_M3" (at 40.64 180.34 0) (effects (font (size 1.27 1.27)) (hide yes)))
(property "Datasheet" "" (at 40.64 180.34 0) (effects (font (size 1.27 1.27)) (hide yes)))
(property "Description" "" (at 40.64 180.34 0) (effects (font (size 1.27 1.27)) (hide yes))))
(symbol (lib_id "Mechanical:MountingHole") (at 55.88 180.34 0) (unit 1) (exclude_from_sim no) (in_bom no) (on_board yes) (dnp no)
(property "Reference" "H2" (at 55.88 175.26 0) (effects (font (size 1.27 1.27))))
(property "Value" "M3" (at 55.88 185.42 0) (effects (font (size 1.27 1.27))))
(property "Footprint" "MountingHole:MountingHole_3.2mm_M3" (at 55.88 180.34 0) (effects (font (size 1.27 1.27)) (hide yes)))
(property "Datasheet" "" (at 55.88 180.34 0) (effects (font (size 1.27 1.27)) (hide yes)))
(property "Description" "" (at 55.88 180.34 0) (effects (font (size 1.27 1.27)) (hide yes))))
(symbol (lib_id "Mechanical:MountingHole") (at 71.12 180.34 0) (unit 1) (exclude_from_sim no) (in_bom no) (on_board yes) (dnp no)
(property "Reference" "H3" (at 71.12 175.26 0) (effects (font (size 1.27 1.27))))
(property "Value" "M3" (at 71.12 185.42 0) (effects (font (size 1.27 1.27))))
(property "Footprint" "MountingHole:MountingHole_3.2mm_M3" (at 71.12 180.34 0) (effects (font (size 1.27 1.27)) (hide yes)))
(property "Datasheet" "" (at 71.12 180.34 0) (effects (font (size 1.27 1.27)) (hide yes)))
(property "Description" "" (at 71.12 180.34 0) (effects (font (size 1.27 1.27)) (hide yes))))
(symbol (lib_id "Mechanical:MountingHole") (at 86.36 180.34 0) (unit 1) (exclude_from_sim no) (in_bom no) (on_board yes) (dnp no)
(property "Reference" "H4" (at 86.36 175.26 0) (effects (font (size 1.27 1.27))))
(property "Value" "M3" (at 86.36 185.42 0) (effects (font (size 1.27 1.27))))
(property "Footprint" "MountingHole:MountingHole_3.2mm_M3" (at 86.36 180.34 0) (effects (font (size 1.27 1.27)) (hide yes)))
(property "Datasheet" "" (at 86.36 180.34 0) (effects (font (size 1.27 1.27)) (hide yes)))
(property "Description" "" (at 86.36 180.34 0) (effects (font (size 1.27 1.27)) (hide yes))))
(symbol (lib_id "power:PWR_FLAG") (at 40.64 139.7 0) (unit 1) (exclude_from_sim no) (in_bom yes) (on_board yes) (dnp no)
(property "Reference" "#FLG01" (at 40.64 137.795 0) (effects (font (size 1.27 1.27)) (hide yes)))
(property "Value" "PWR_FLAG" (at 40.64 135.89 0) (effects (font (size 1.27 1.27))))
(property "Footprint" "" (at 40.64 139.7 0) (effects (font (size 1.27 1.27)) (hide yes)))
(property "Datasheet" "~" (at 40.64 139.7 0) (effects (font (size 1.27 1.27)) (hide yes)))
(property "Description" "" (at 40.64 139.7 0) (effects (font (size 1.27 1.27)) (hide yes)))
(pin "1"))
(wire (pts (xy 40.64 139.7) (xy 40.64 142.24)) (stroke (width 0) (type default)))
(label "H2_5V" (at 40.64 142.24 0) (effects (font (size 1.27 1.27)) (justify left bottom)))
(text "Glugg carrier board rev A. Same circuit as the verified protoboard build (CLAUDE.md, Wiring)." (exclude_from_sim no) (at 25.4 22.86 0) (effects (font (size 1.27 1.27)) (justify left bottom)))
(text "Power: USB-C charger into the S3. S3 5V pin = +5V; H2 fed through D1. U1/U2 plug into female headers." (exclude_from_sim no) (at 25.4 27.94 0) (effects (font (size 1.27 1.27)) (justify left bottom)))
(text "LED data: GPIO13 -> U3 gate 3 (pins 9+10, R2 pull-down) -> pin 8 -> R3 -> J1 DIN. Unused inputs tied off." (exclude_from_sim no) (at 25.4 33.02 0) (effects (font (size 1.27 1.27)) (justify left bottom)))
(sheet_instances (path "" (page "1")))
(embedded_fonts no))
